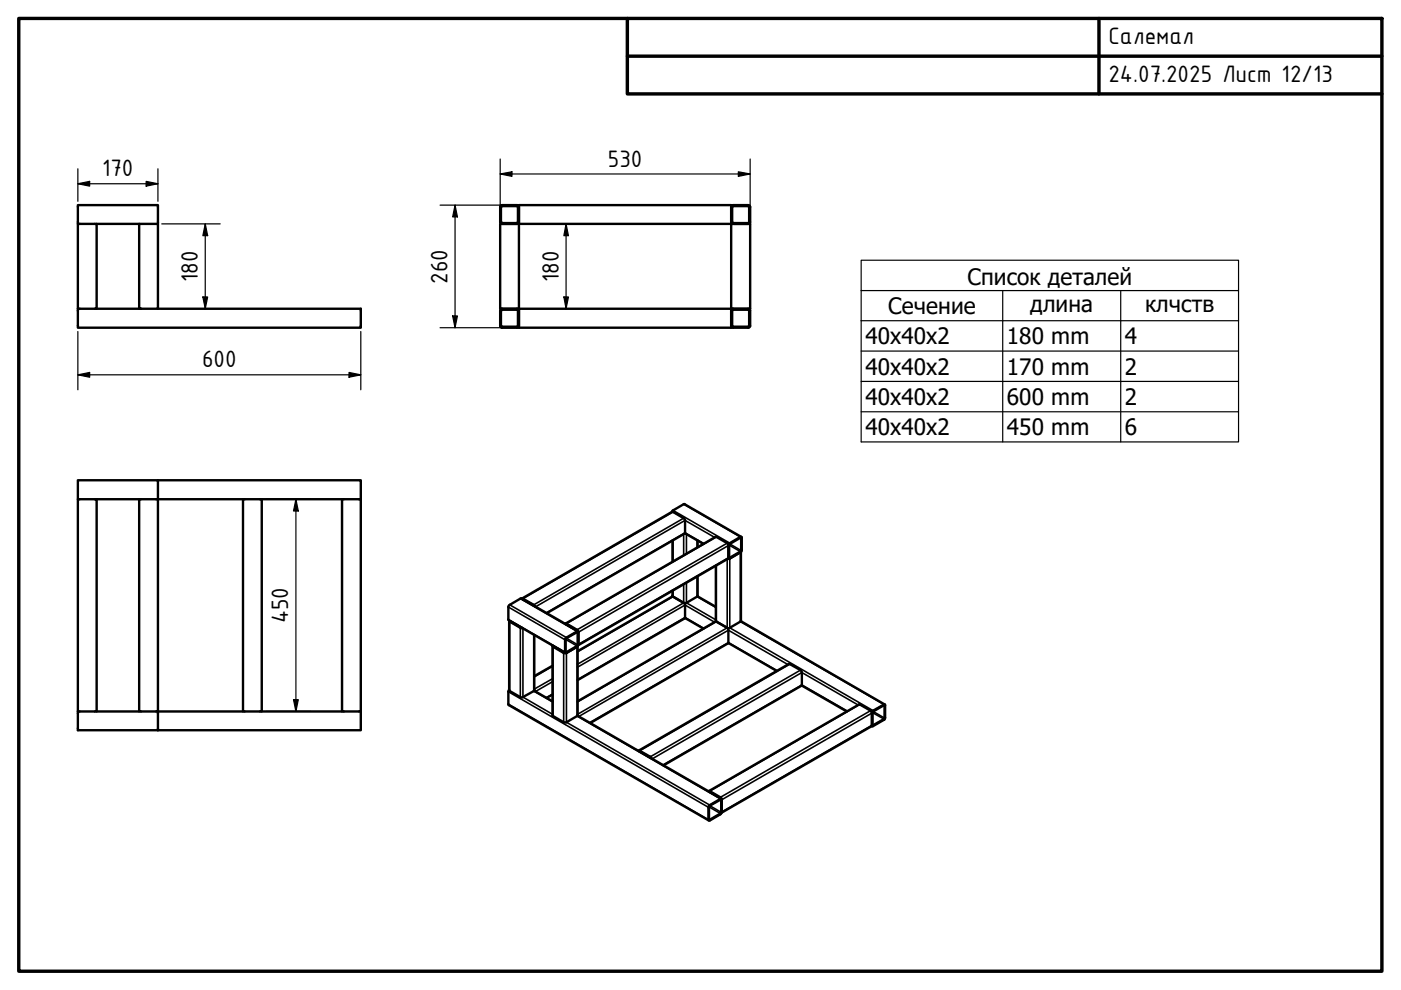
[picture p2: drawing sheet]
<svg xmlns="http://www.w3.org/2000/svg" width="297mm" height="210mm" viewBox="0 0 297 210" stroke-linecap="round" stroke-linejoin="round" font-family="sans-serif">
<!-- layer: Visible (ISO) -->
<g fill="none" stroke="#000" stroke-width=".51">
<path d="M16.5 47.5v-4h17v4M16.5 47.5h4v18h-4zM20.5 47.5h9M29.5 47.5h4v18h-4zM106 47.5h4v18h-4zM106.2 43.9v3.2M106.3 47.1l.1 .2h3.2M109.6 43.7l.2 .2v3.2l-.2 .2M109.6 43.5l.4 .4v3.2l-.4 .4M109.6 43.5h-3.4l-.2 .4v3.2l.4 .4h3.2M109.6 43.7h-3.2l-.1 .2M110 43.5h45v4h-45z"/>
<path d="M155 47.5h4v18h-4zM155.4 43.5l-.4 .4v3.2l.4 .4M155.4 43.7l-.2 .2v3.2l.2 .2M155.4 43.7l3.4 .1v3.3l-.2 .2h-3.2M155.4 43.5h3.4l.2 .4v3.2l-.4 .4h-3.2M16.5 65.5v4h60v-4h-43M20.5 65.5h9M106 69.1l.4 .4h3.2M106.2 65.9v3.2M106.3 69.1l.1 .2h3.2M109.6 65.5l.4 .4v3.2M109.6 65.7l.2 .2v3.2"/>
<path d="M109.6 65.7h-3.2l-.1 .2M109.6 65.5h-3.2l-.3 .2-.1 3.4M109.8 69.1l-.2 .2M110 69.1l-.4 .4M110 65.5h45v4h-45zM155 69.1l.4 .4M155.2 69.1l.2 .2M155.4 65.5l-.4 .4v3.2M155.4 65.7l-.2 .2v3.2M155.4 65.7h3.4v3.4M155.4 65.5h3.2l.4 .2v3.4M158.8 69.1l-.2 .2h-3.2"/>
<path d="M159 69.1l-.4 .4h-3.2M16.5 105.8v-4h17v4h18M16.5 105.8h4v45h-4zM20.5 105.8h9M29.5 105.8h4v45h-4zM33.5 101.8h43v4M51.5 105.8h4v45h-4zM55.5 105.8h17M72.5 105.8h4v45h-4zM142.5 108.6l.1-.3 2.5-1.4 12.1 6.9M142.6 114.6v4.5M145.1 113.2h.3"/>
<path d="M145.2 113.1l3.9 2.2M147.9 114.6v1.4M151.8 119.9v11.8l.1 .1M154.4 118.3l.2 .2 .1-.1M154.4 115.7l.3-.5 2.3-1.4h.2v3.1l-2.5 1.5M154.4 115.7l-.2-.5-2.4-1.4-31.9 18.4M154.4 118.3l-.1 .2-31.7 18.3M154.4 115.7v2.6M154.4 118.4l.1 .1M154.6 115.4l2.4-1.4 .1 .1v2.8l-2.4 1.4zM154.7 118.4l-.4 .1M157.1 117v14.7l-2.5 1.5-.4-.1"/>
<path d="M107.9 131.7v14.7l2.6 1.5 2.8-1.5v-11.8M107.9 131.6l.1 .2 2.3 1.3 .4 .1M108.2 131.7l2.4 1.4M110.6 127l.2-.1 2.4 1.4 .2 .3M110.7 126.9l31.8-18.4 2.6 1.4 .1 .4v2.8l-29.3 16.9M110.8 127.1l2.4 1.4M117.1 137v14.7l2.5 1.5 .5-.1 2.4-1.4v-14.7M117.2 136.9v.2l2.3 1.3h.6M117.3 137l2.5 1.4M119.8 132.3l.2-.1 2.3 1.3 .3 .5M120 135.4l2.5-1.4v2.8l-2.4 1.5-.2-.1zM120 132.4l2.4 1.4"/>
<path d="M122.6 133.8l-12.1-6.9-2.7 1.6 .1 3 12 6.9M122.6 134l-.1-.2-.2 .1-2.3 1.3-.2 .2v3h.3M122.6 134v2.6l-.1 .4-2.4 1.4M142.5 126.5h.2M142.5 126.5l-20 11.6M142.6 126.3l.1 .2M142.6 126.3l-.1 .2M142.6 125.2v1.1M142.7 126.5l2.2 1.3M144.9 127.8l.3 .4v2.9l-22.7 13.1M145.2 131l3.9 2.3M147.9 126.4l3.9 2.3"/>
<path d="M147.9 122.2v4.2l-2.4 1.4h-.6M151.9 131.8l-29.4 16.9M151.9 131.8l2.3 1.3M154.2 133.1l.2 .4-.1 2.9-29.2 16.9M154.4 136.3l10.3 6M157.1 131.7l30.5 17.7M16.5 150.8v4h17M20.5 150.8h9M51.5 150.8h-18v4M55.5 150.8h17M76.5 150.8v4h-43M107.9 146.3l-.1 .3 .1 2.9 42.4 24.5"/>
<path d="M113.2 146.4l3.9 2.3M113.3 146.3l.1 .2M117.1 147.3l-1.2 .7M117.1 141.2l-3.8 2.2M122.4 151.7l30.6 17.6M122.5 151.6l.1 .2M135.4 159.2h.2l2.3 1.3 .3 .3M135.4 159.1l31.9-18.3 2.6 1.5 .1 .3-.1 2.8-29.2 16.9M135.6 159.3l2.4 1.4M170 145.3l9.5 5.5M184.8 153.9l.2 .1M184.9 151.2l-.3-.5-2.4-1.4-31.9 18.4"/>
<path d="M184.9 153.8l-.1 .2-31.8 18.3M184.9 151.2l.2-.5 2.5-1.3v3.1l-2.6 1.5-.1-.2M184.9 151.2v2.6M185.1 150.8l2.4-1.2v2.8l-2.4 1.4-.1-2.8zM150.2 167.8l.3-.1 2.2 1.4 .3 .5M150.4 167.9l2.4 1.4M150.4 170.9l2.5-1.4v2.9l-2.4 1.4-.2-.1zM150.4 170.7l2.3-1.3h.3v3l-.3 .2-2.2 1.4h-.3v-2.9z"/>
</g>
<!-- layer: Visible Narrow (ISO) -->
<g fill="none" stroke="#000" stroke-width=".34">
<path d="M142.7 108.2l12 7M142.7 114.6v4.4M142.7 108.6l-31.8 18.3M144.9 106.9l12.1 6.9M144.9 113.3v4.4M144.9 109.9l-31.7 18.3M145.5 113.3v4.1M147.8 114.6v1.5M149.2 115.2l-4-2.2-29.4 16.9M151.5 113.9l-6.3-3.6-31.7 18.4M151.9 119.9v11.9l-29.4 17M151.9 113.8l-31.8 18.4"/>
<path d="M154.2 118.5v14.6l-31.7 18.3M154.2 115.2l-31.9 18.3M154.4 115.7l-31.8 18.3M154.4 118.3l-31.8 18.3M154.6 118.2l.1 .1M154.6 115.6l2.4 1.3M154.7 115.3l2.4 1.4M154.7 118.4v14.7l30.4 17.6M157 114l.1 .1M157 117.1v14.7l30.4 17.6M107.8 131.3l12 7M107.8 128.7l12 7"/>
<path d="M108.1 128.2l12 7M108.1 131.8v14.7M108.2 131.7v.1M110.3 126.9l12 7M110.3 133.1v14.7M110.9 133.2v14.6l6.2 3.6M113.2 134.5v12l3.9 2.3M113.2 128.4h-.1M117.3 137.1v14.7M117.4 137h.1M119.5 138.4v14.7M119.7 138.3v.1"/>
<path d="M119.9 138.2l.2 .1M119.9 135.6l2.4 1.4M120.1 132.4h.1M120.1 135.3l2.4 1.4M120.1 138.4v14.7l30.4 17.6M122.3 133.7h.1M122.3 134l.2 .1M122.3 137.1v14.7l30.4 17.6M142.7 125.2v1.3l-20.2 11.7M144.9 123.9v3.9l-22.4 13M145.5 123.5v4.3l6.3 3.6M147.8 122.2v4.3l4 2.3"/>
<path d="M149.2 133.2l-4-2.3-22.7 13.2M151.5 131.9l-6.3-3.6-22.7 13.1M107.8 146.7l42.4 24.5M107.8 149.3l42.4 24.5M117.1 147.2l-1.3 .7M117.1 144.5l-3.6 2.1M117.1 143.9l-3.8 2.2M117.1 141.3l-3.8 2.2M135.6 159.3v.1M164.8 142.2l-10.4-6-29.4 17M167 140.9l-12.6-7.3-31.7 18.3M167.5 140.8l-31.9 18.4"/>
<path d="M169.7 142.1l-31.8 18.4M179.7 150.8l-9.7-5.6-29.5 17M181.9 149.5l-11.9-6.9-31.7 18.3M182.3 149.4l-31.8 18.3M184.6 150.7l-31.9 18.4M184.9 151.2l-31.9 18.4M184.9 153.8l-31.9 18.3M185 153.7l.1 .1M185 151.1l2.4 1.4M185.1 150.8l2.4 1.4M187.4 149.5l.1 .1M137.9 160.6v.1"/>
<path d="M150.3 173.7l.2 .1M150.3 171.1l2.4 1.4M150.5 167.9h.1M150.5 170.8l2.4 1.4M152.7 169.6h.2"/>
</g>
<g fill="#000">
<circle cx="110.4" cy="133" r=".17"/>
<circle cx="110.9" cy="127.1" r=".17"/>
<circle cx="152.7" cy="169.2" r=".17"/>
</g>
<!-- layer: Symbol (ISO) -->
<path d="M182.6 61.6v-6.4h80v6.4M182.6 61.6h80v6.4M182.6 61.6v32.1h80v-25.7M182.6 68h80M182.6 74.4h80M212.6 61.6v32.1M237.6 61.6v32.1M182.6 80.9h80M182.6 87.3h80" fill="none" stroke="#000" stroke-width=".25"/>
<!-- layer: Border (ISO) -->
<path d="M4 3.9h289v202h-289zM133 3.9v16h160M133 11.9h160M233 3.9v16" fill="none" stroke="#000" stroke-width=".72"/>
<!-- layer: Dimension (ISO) -->
<g fill="none" stroke="#000" stroke-width=".25">
<path d="M16.5 39l2.5-.5v1zM16.5 35.8v6.9M16.5 39h17M31 38.5l2.5 .5-2.5 .5zM33.5 35.8v6.9M106 36.9l2.5-.5v1zM106 36.9h53M106 33.7v13M156.5 36.4l2.5 .5-2.5 .5zM159 33.7v13M34.3 47.5h12.4M43.5 47.5l.5 2.5h-1z"/>
<path d="M43.5 47.5v18M93.3 43.5h15.9M96.5 43.5l.5 2.5h-1zM96.5 43.5v26M110.8 47.5h12.4M120 47.5l.5 2.5h-1zM120 47.5v18M16.5 79.5l2.5-.5v1zM16.5 79.5h60M16.5 70.3v12.3M34.3 65.5h12.4M43 63h1l-.5 2.5z"/>
<path d="M74 79l2.5 .5-2.5 .5zM76.5 70.3v12.3M93.3 69.5h15.9M96 67h1l-.5 2.5zM110.8 65.5h12.4M119.5 63h1l-.5 2.5zM56.3 105.8h9.6M62.7 105.8l.5 2.5h-1zM62.7 105.8v45M56.3 150.8h9.6M62.2 148.4h1l-.5 2.4z"/>
</g>
<g fill="#000">
<path d="M16.5 39l2.5-.5v1zM31 38.5l2.5 .5-2.5 .5zM106 36.9l2.5-.5v1zM156.5 36.4l2.5 .5-2.5 .5zM43.5 47.5l.5 2.5h-1zM96.5 43.5l.5 2.5h-1zM120 47.5l.5 2.5h-1zM16.5 79.5l2.5-.5v1zM43 63h1l-.5 2.5zM74 79l2.5 .5-2.5 .5zM96 67h1l-.5 2.5zM119.5 63h1l-.5 2.5z"/>
<path d="M62.7 105.8l.5 2.5h-1zM62.2 148.4h1l-.5 2.4z"/>
</g>
<g font-size="5.4">
<text x="235" y="9.4">Салемал</text>
<text x="235" y="17.4">24.07.2025 Лист 12/13</text>
<text x="128.9" y="35.3">530</text>
<text x="21.7" y="37.4">170</text>
<text x="41.9" y="59.8" transform="rotate(-90 41.9 59.8)">180</text>
<text x="118.4" y="59.8" transform="rotate(-90 118.4 59.8)">180</text>
<text x="94.9" y="60.2" transform="rotate(-90 94.9 60.2)">260</text>
<text x="42.8" y="77.9">600</text>
<text x="61.1" y="132.2" transform="rotate(-90 61.1 132.2)">450</text>
</g>
<g font-size="4.8">
<text x="205.1" y="60.3">Список деталей</text>
<text x="188.3" y="66.6">Сечение</text>
<text x="218.4" y="66.1">длина</text>
<text x="242.8" y="66.1">клчств</text>
<text x="183.5" y="73">40x40x2</text>
<text x="213.5" y="73">180 mm</text>
<text x="238.5" y="73">4</text>
<text x="183.5" y="79.4">40x40x2</text>
<text x="213.5" y="79.4">170 mm</text>
<text x="238.5" y="79.4">2</text>
<text x="183.5" y="85.9">40x40x2</text>
<text x="213.5" y="85.9">600 mm</text>
<text x="238.5" y="85.9">2</text>
<text x="183.5" y="92.3">40x40x2</text>
<text x="213.5" y="92.3">450 mm</text>
<text x="238.5" y="92.3">6</text>
</g>
</svg>
